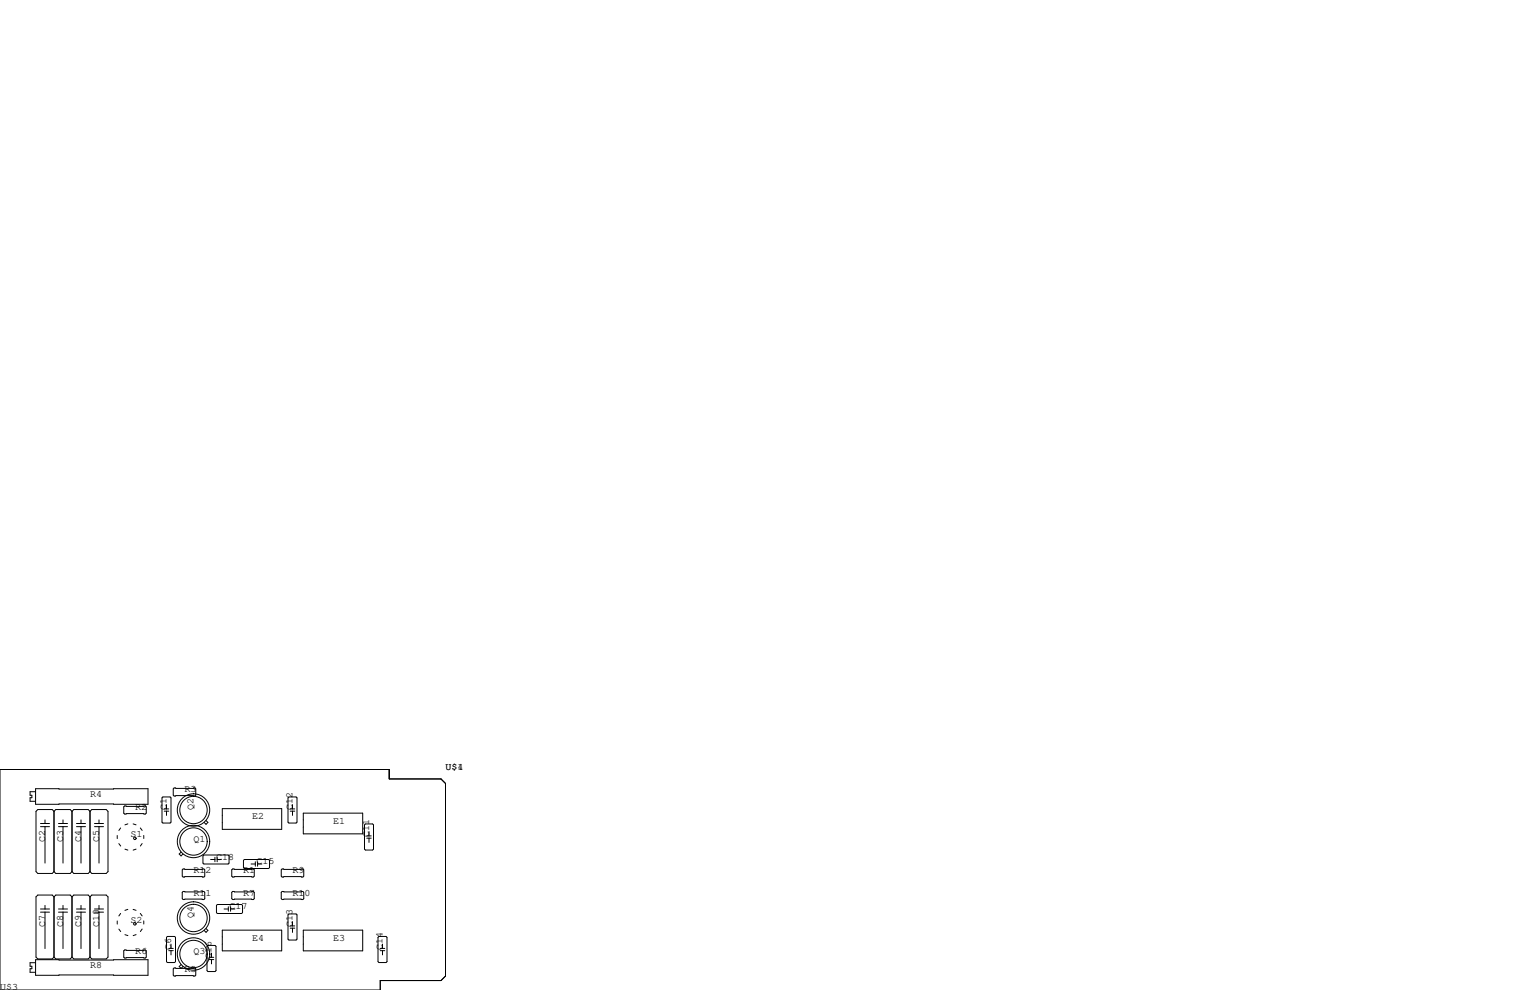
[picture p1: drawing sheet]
<svg xmlns="http://www.w3.org/2000/svg" width="432mm" height="279mm" viewBox="0 0 432 279" stroke-linecap="round" stroke-linejoin="round" font-family="sans-serif">
<g fill="none" stroke="#000" stroke-width=".28">
<path d="M0 217.2h109.9v2.6h14.6l1.2 1.3v54.4l-1.2 1.2h-17.2v2.7h-107.3zM9.9 223.4h-1.4v1h.5v.7h-.5v1h1.4M10 222.6h31.8v4.4h-31.8zM11.4 232.4h2.6M11.4 233.3h2.6M12.7 231.4v1M12.7 233.3v10.3M15.2 229l-.5-.5h-4l-.5 .5v17l.5 .5h4l.5-.5M15.2 229v17M15.2 229l.5-.5h4.1l.5 .5M16.5 232.4h2.6M16.5 233.3h2.6"/>
<path d="M17.8 231.4v1M17.8 233.3v10.3M20.3 229l.5-.5h4.1l.5 .5M20.3 229v17M21.6 232.4h2.5M21.6 233.3h2.5M22.9 231.4v1M22.9 233.3v10.3M25.4 229l.5-.5h4.1l.5 .5v17l-.5 .5h-4.1l-.5-.5M25.4 229v17M26.7 232.4h2.5M26.7 233.3h2.5"/>
<path d="M27.9 231.4v1M27.9 233.3v10.3M33.1 235.8v.9M33.5 238.1l.6 .7M34 233.7l-.5 .7M35.2 227.5h5.8l.3 .2v1.8l-.3 .2h-5.8l-.3-.2v-1.8zM35.3 239.7l.8 .2M36.1 232.5l-.8 .3M37.6 232.5l.8 .3M38.4 239.6l-.8 .3M39.6 233.7l.5 .7M40.1 238.1l-.5 .7"/>
<path d="M40.6 235.8v.9M46 224.9h2l.3 .3v6.8l-.3 .3h-2l-.3-.3v-6.8zM46.4 228.3h1.2M46.4 228.9h1.2M47 227.1v1.2M47 228.9v1.2M49.1 222.4h5.9l.2 .2v1.8l-.2 .3h-5.9l-.2-.3v-1.8zM58.1 231.6l.6 .5-.6 .5-.5-.5M62.7 228.2h16.8v5.9h-16.8zM81.5 224.9h2.1l.2 .3v6.8l-.2 .3h-2.1l-.2-.3v-6.8zM81.9 228.3h1.3M81.9 228.9h1.3"/>
<path d="M82.6 227.1v1.2M82.6 228.9v1.2M85.6 229.5h16.8v5.8h-16.8zM103.1 232.5h2.1l.2 .3v6.8l-.2 .3h-2.1l-.2-.3v-6.8zM103.5 235.9h1.3M103.5 236.6h1.3M104.1 234.7v1.2M104.1 236.6v1.1M11.4 256.5h2.6M11.4 257.4h2.6M12.7 255.5v1M12.7 257.4v10.3"/>
<path d="M15.2 246l.5 .5h4.1l.5-.5M15.2 253.1v17M15.2 253.1l-.5-.5h-4l-.5 .5v17l.5 .5h4l.5-.5M15.2 253.1l.5-.5h4.1l.5 .5M16.5 256.5h2.6M16.5 257.4h2.6M17.8 255.5v1M17.8 257.4v10.3M20.3 246l.5 .5h4.1l.5-.5M20.3 253.1v17M20.3 253.1l.5-.5h4.1l.5 .5M21.6 256.5h2.5"/>
<path d="M21.6 257.4h2.5M22.9 255.5v1M22.9 257.4v10.3M25.4 253.1v17M25.4 253.1l.5-.5h4.1l.5 .5v17l-.5 .5h-4.1l-.5-.5M26.7 256.5h2.5M26.7 257.4h2.5M27.9 255.5v1M27.9 257.4v10.3M33.1 259.9v.9M34 257.8l-.5 .7M36.1 256.6l-.8 .3"/>
<path d="M37.6 256.7l.8 .2M39.6 257.8l.5 .7M40.6 259.9v.9M51.1 240.5l-.5 .5 .5 .6 .5-.6M51.4 251.8l.3-.2h5.8l.3 .2v1.8l-.3 .3h-5.8l-.3-.3zM51.4 245.5l.3-.3h5.8l.3 .3v1.8l-.3 .2h-5.8l-.3-.2zM57.3 241.6l.2-.3h6.9l.2 .3v2l-.2 .2h-6.9l-.2-.2zM59.4 242.6h1.3M60.7 241.9v1.3M61.1 255.5l.2-.2h6.9l.3 .2v2.1l-.3 .2h-6.9l-.2-.2zM61.3 242.6h1.2M61.3 241.9v1.3"/>
<path d="M63.2 256.5h1.2M64.4 255.9v1.3M65.1 256.5h1.2M65.1 255.9v1.3M65.4 251.8l.3-.2h5.8l.3 .2v1.8l-.3 .3h-5.8l-.3-.3zM65.4 245.5l.3-.3h5.8l.3 .3v1.8l-.3 .2h-5.8l-.3-.2zM68.7 242.8l.3-.2h6.8l.3 .2v2.1l-.3 .2h-6.8l-.3-.2zM70.9 243.8h1.2M72.1 243.2v1.3M72.7 243.2v1.3M72.7 243.8h1.2M79.4 251.8l.2-.2h5.9l.2 .2v1.8l-.2 .3h-5.9l-.2-.3z"/>
<path d="M79.4 245.5l.2-.3h5.9l.2 .3v1.8l-.2 .2h-5.9l-.2-.2zM81.3 258.2l.2-.3h2.1l.2 .3v6.8l-.2 .3h-2.1l-.2-.3zM9.9 271.7h-1.4v1h.5v.7h-.5v1h1.4M10 270.8h31.8v4.5h-31.8zM15.2 270.1l.5 .5h4.1l.5-.5M20.3 270.1l.5 .5h4.1l.5-.5M33.5 262.2l.6 .7M35.2 268.1h5.8l.3 .3v1.7l-.3 .3h-5.8l-.3-.3v-1.7zM35.3 263.8l.8 .2M38.4 263.8l-.8 .3M40.1 262.2l-.5 .7M47 264.5l.2-.2h2.1l.2 .2v6.9l-.2 .3h-2.1l-.2-.3z"/>
<path d="M47.6 267.7h1.3M47.6 268.3h1.3M48.3 266.4v1.3M48.3 268.3v1.2M48.9 273.4l.2-.2h5.9l.2 .2v1.8l-.2 .3h-5.9l-.2-.3zM51.1 272.2l-.5 .6 .5 .5 .5-.5M58.1 262.1l.6 .5-.6 .5-.5-.5M58.4 267.1l.3-.3h2l.3 .3v6.8l-.3 .3h-2l-.3-.3zM59.1 270.8h1.2M59.1 270.2h1.2M59.7 269v1.2M59.7 270.8v1.2"/>
<path d="M62.7 262.5h16.8v5.9h-16.8zM81.9 261.3h1.3M81.9 262h1.3M82.6 260.1v1.2M82.6 262v1.1M85.6 262.5h16.8v5.9h-16.8zM106.7 264.5l.2-.2h2.1l.2 .2v6.9l-.2 .3h-2.1l-.2-.3zM107.3 267.7h1.3M107.3 268.3h1.3M108 266.4v1.3M108 268.3v1.2"/>
<circle cx="38.1" cy="236.6" r=".35"/>
<circle cx="54.6" cy="237.5" r="3.9"/>
<circle cx="54.6" cy="237.5" r="4.6"/>
<circle cx="54.6" cy="228.6" r="3.9"/>
<circle cx="54.6" cy="228.6" r="4.6"/>
<circle cx="54.6" cy="259.1" r="3.9"/>
<circle cx="54.6" cy="259.1" r="4.6"/>
<circle cx="38.1" cy="260.7" r=".35"/>
<circle cx="54.6" cy="269.2" r="4.6"/>
<circle cx="54.6" cy="269.2" r="3.9"/>
</g>
<g font-size="2.8">
<text x="125.7" y="217.2">U$1</text>
<text x="129.1" y="217.2">4</text>
<text x="25.4" y="224.8">R4</text>
<text x="52.1" y="223.5">R3</text>
<text x="38.1" y="228.6">R2</text>
<text x="47" y="228.6" transform="rotate(-90 47 228.6)">C1</text>
<text x="54.6" y="228.6" transform="rotate(-90 54.6 228.6)">Q2</text>
<text x="71.1" y="231.1">E2</text>
<text x="82.5" y="228.6" transform="rotate(-90 82.5 228.6)">C12</text>
<text x="94" y="232.4">E1</text>
<text x="12.7" y="237.5" transform="rotate(-90 12.7 237.5)">C2</text>
<text x="17.8" y="237.5" transform="rotate(-90 17.8 237.5)">C3</text>
<text x="22.9" y="237.5" transform="rotate(-90 22.9 237.5)">C4</text>
<text x="27.9" y="237.5" transform="rotate(-90 27.9 237.5)">C5</text>
<text x="36.8" y="236.2">S1</text>
<text x="54.6" y="237.5">Q1</text>
<text x="104.1" y="236.2" transform="rotate(-90 104.1 236.2)">C11</text>
<text x="61" y="242.6">C18</text>
<text x="72.4" y="243.8">C15</text>
<text x="54.6" y="246.4">R12</text>
<text x="68.6" y="246.4">R1</text>
<text x="82.5" y="246.4">R9</text>
<text x="54.6" y="252.7">R11</text>
<text x="64.8" y="256.5">C17</text>
<text x="68.6" y="252.7">R7</text>
<text x="82.5" y="252.7">R10</text>
<text x="12.7" y="261.6" transform="rotate(-90 12.7 261.6)">C7</text>
<text x="17.8" y="261.6" transform="rotate(-90 17.8 261.6)">C8</text>
<text x="22.9" y="261.6" transform="rotate(-90 22.9 261.6)">C9</text>
<text x="27.9" y="261.6" transform="rotate(-90 27.9 261.6)">C10</text>
<text x="36.8" y="260.3">S2</text>
<text x="54.6" y="259.1" transform="rotate(-90 54.6 259.1)">Q4</text>
<text x="82.5" y="261.6" transform="rotate(-90 82.5 261.6)">C13</text>
<text x="38.1" y="269.2">R6</text>
<text x="48.3" y="268" transform="rotate(-90 48.3 268)">C6</text>
<text x="54.6" y="269.2">Q3</text>
<text x="71.1" y="265.4">E4</text>
<text x="94" y="265.4">E3</text>
<text x="107.9" y="268" transform="rotate(-90 107.9 268)">C14</text>
<text x="25.4" y="273">R8</text>
<text x="52.1" y="274.3">R5</text>
<text x="59.7" y="270.5" transform="rotate(-90 59.7 270.5)">C16</text>
<text x="0" y="279.4">U$3</text>
</g>
</svg>
